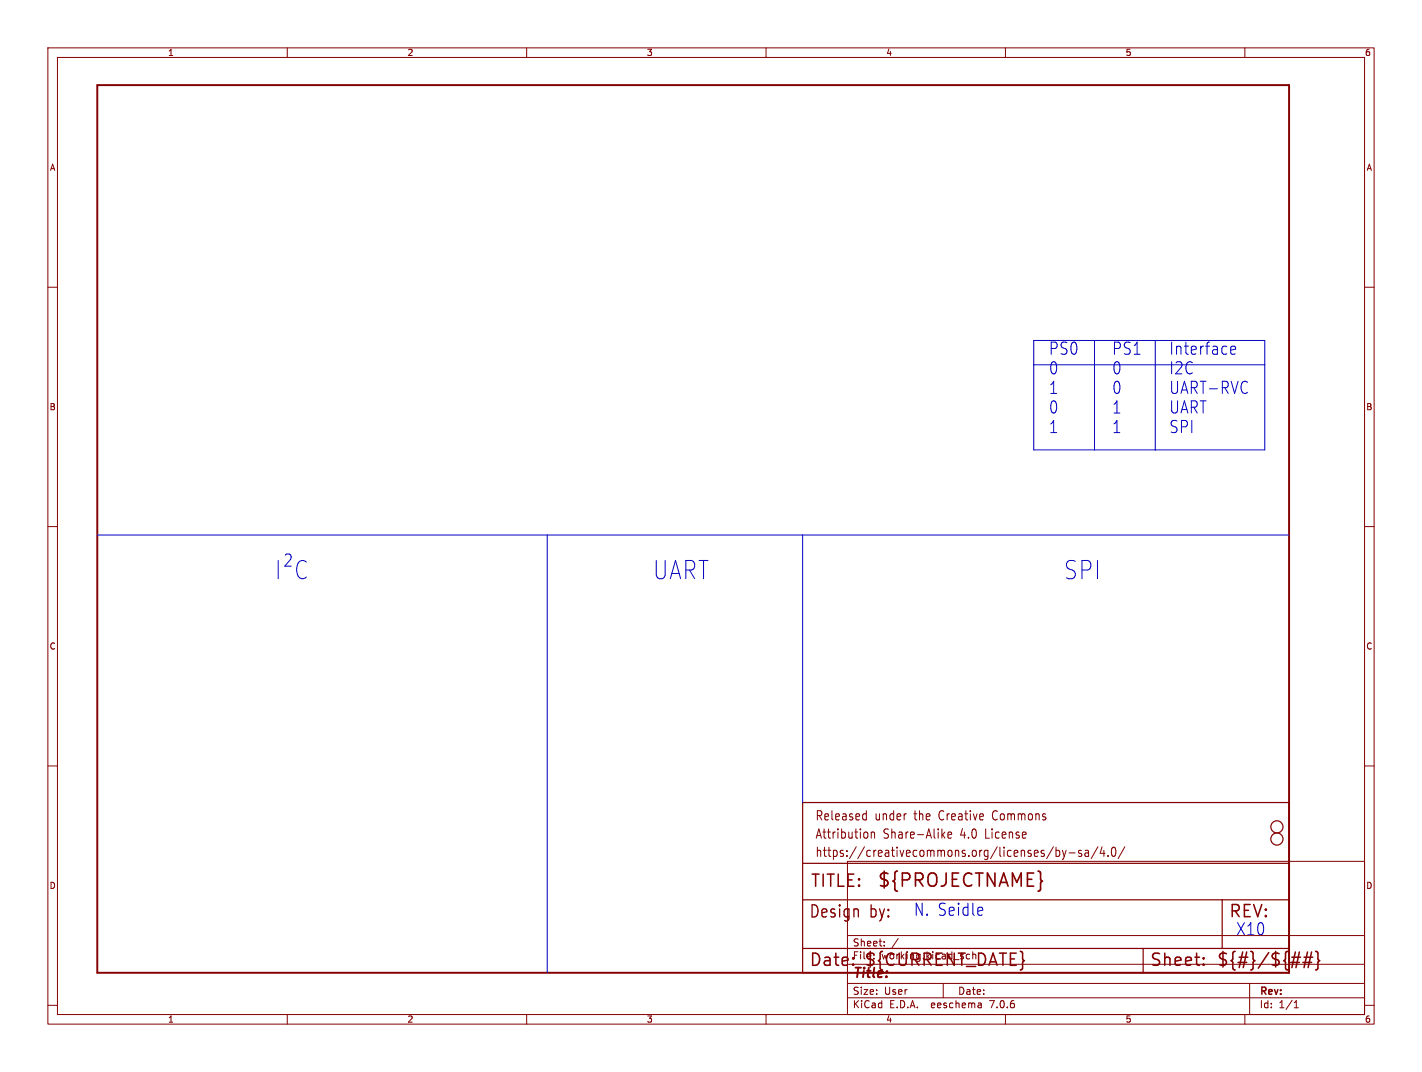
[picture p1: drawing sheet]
<svg xmlns="http://www.w3.org/2000/svg" width="297mm" height="224mm" viewBox="0 0 297 224" stroke-linecap="round" stroke-linejoin="round" font-family="sans-serif">
<g fill="none" stroke="#840000" stroke-width=".21">
<path d="M10 10h277v203.9h-277zM12 12h273v199.9h-273zM60 10v2M110 10v2M160 10v2M210 10v2M260 10v2M10 60h2M285 60h2M10 110h2M285 110h2M10 160h2"/>
<path d="M285 160h2M177 179.9h108v32h-108zM180.5 170l.4 .1M180.9 169.3v2M180.9 171.2l-.4 .1M181.2 174v.9M182 173.8v1.3M182 174l.2-.2 .4 .1 .1 1.2M196.9 174.4l.5 .7M197.4 173.8l-.7 .7M198 174.4l.8-.1-.1-.4-.5-.1-.2 .3 .1 .9h.6M220 176.9l-1.4 2.5"/>
<path d="M220.6 177v1.9M220.6 177.7l.4-.1 .3 .4-.1 .8h-.6M221.9 177.6l.4 1.3M222.3 178.9l-.2 .5-.2 .1M222.7 177.6l-.4 1.3M223.3 178.2h1.2M225.9 177.7l-.4-.1-.2 .3v.3l.6 .1v.5h-.6M226.7 177.7h.6l.1 1.2M227.4 178.1l-.6 .1a.4 .4 0 0 0-.2 .3 .4 .4 0 0 0 .2 .4l.6-.1M229.3 176.9l-1.4 2.5M230.2 176.9l-.4 1.4h1M230.6 177.6v1.3"/>
<path d="M231.4 178.7v.2M232.4 177.1l.3-.1a1.34 1.34 0 0 1 0 1.9h-.2a1.44 1.44 0 0 1-.1-1.8zM234.9 176.9l-1.4 2.5M177 195.4h108M184.7 197.5v.1M184.7 196.7v.1M187.6 196l-1.3 2M10 210h2M60 211.9v2M110 211.9v2M160 211.9v2M177 208.4h108"/>
<path d="M177 205.4h108M177 201.4h108M197 205.4v3M204.9 209.6l.1 .9M205 210.4l-.2 .1M205 209.9h-.2M210 211.9v2M260 211.9v2M261 205.4v6.5M270.3 210.5h.9M270.3 209.4l.4-.4v1.5M285 210h2"/>
</g>
<path d="M20.3 17.8h248.9v185.4h-248.9z" fill="none" stroke="#840000" stroke-width=".41"/>
<g fill="none" stroke="#840000" stroke-width=".25">
<path d="M167.6 167.6h101.6v35.6h-101.6zM167.6 198.1h101.6M167.6 180.3h101.6M167.6 188h101.6M238.8 198.1v5.1M255.3 188v10.1"/>
<circle cx="266.7" cy="172.7" r="1.27"/>
<circle cx="266.7" cy="175.3" r="1.27"/>
</g>
<g fill="none" stroke="#840000" stroke-width=".32">
<path d="M269.8 199.9h1.8M271.4 198.9l-.7 3.2M272.4 199.9h1.8M273.1 198.9l-.7 3.2M273.9 198.9l-.7 3.2M274.8 198.7l.3 .2 .2 .2v1.2l.3 .4-.3 .3v1.2l-.2 .3-.3 .1M178.2 201.4l.1 .1-.1 .1M251.4 201.4l.1 .1-.1 .1M251.4 201.4l-.1 .1 .1 .1M251.4 200.1v.2M251.4 201.4v.2M251.4 200.1l.1 .1-.1 .1"/>
<path d="M251.4 200.1l-.1 .1 .1 .1M269.6 201h1.8M272.1 201h1.8"/>
</g>
<path d="M215.9 71.1h48.3v22.9h-48.3zM215.9 76.2h48.3M228.6 71.1v22.9M241.3 71.1v22.9M257 73.2l1.1-.3-.1-.5-.6-.1-.4 .4 .1 1.2 .3 .1 .6-.1M20.3 111.8h248.9M114.3 111.8v91.4M167.6 111.8v55.8M205.1 189.6l.1 .5-1 .3" fill="none" stroke="#0000c2" stroke-width=".21"/>
<g font-size="5.3" fill="#0000c2">
<text x="57.4" y="121.3">I C</text>
<text x="136.4" y="121.3">UART</text>
<text x="222.2" y="121.3">SPI</text>
</g>
<text font-size="3.8" fill="#840000" x="183.1" y="185.7">${PROJECTNAME}</text>
<g font-size="3.5" fill="#0000c2">
<text x="218.9" y="74.3">PS0</text>
<text x="232.2" y="74.3">PS1</text>
<text x="244.1" y="74.3">Interface</text>
<text x="218.9" y="78.4">0</text>
<text x="218.9" y="82.5">1</text>
<text x="232.2" y="78.4">0</text>
<text x="232.2" y="82.5">0</text>
<text x="244.1" y="78.4">I2C</text>
<text x="244.1" y="82.5">UART-RVC</text>
<text x="218.9" y="86.6">0</text>
<text x="232.2" y="86.6">1</text>
<text x="244.1" y="86.6">UART</text>
<text x="218.9" y="90.7">1</text>
<text x="232.2" y="90.7">1</text>
<text x="244.1" y="90.7">SPI</text>
<text x="59.2" y="118.6">2</text>
<text x="190.8" y="191.5">N. Seidle</text>
<text x="258.1" y="195.6">X10</text>
</g>
<g font-size="3.5" fill="#840000">
<text x="169.2" y="185.7">TITLE:</text>
<text x="168.9" y="192.1">Design</text>
<text x="181.6" y="192.1">by:</text>
<text x="256.5" y="192.1">REV:</text>
<text x="168.9" y="202.2">Date:</text>
<text x="180.3" y="202.2">${CURRENT_DATE}</text>
<text x="240" y="202.2">Sheet:</text>
<text x="254" y="202.2">${#}/${##}</text>
</g>
<text font-size="2.8" fill="#840000" x="178" y="204.8">Title:</text>
<g font-size="2.7" fill="#840000">
<text x="170.2" y="171.7">Released</text>
<text x="182.7" y="171.7">under</text>
<text x="191.1" y="171.7">the</text>
<text x="196.5" y="171.7">Creative</text>
<text x="208" y="171.7">Commons</text>
<text x="170.2" y="175.5">Attribution</text>
<text x="170.2" y="179.3">https://creativecommons.org/licenses/by-sa/4.0/</text>
<text x="184.5" y="175.5">Share-Alike</text>
<text x="200.8" y="175.5">4.0</text>
<text x="206.2" y="175.5">License</text>
</g>
<g font-size="2.1" fill="#840000">
<text x="178" y="197.9">Sheet:</text>
<text x="178" y="200.6">File:</text>
<text x="184.1" y="200.6">working.kicad_sch</text>
<text x="178" y="208">Size:</text>
<text x="184.7" y="208">User</text>
<text x="200" y="208">Date:</text>
<text x="263" y="208.2">Rev:</text>
<text x="178" y="210.8">KiCad</text>
<text x="185.7" y="210.8">E.D.A.</text>
<text x="194.6" y="210.8">eeschema</text>
<text x="207" y="210.8">7.0.6</text>
<text x="263" y="210.8">Id:</text>
<text x="267.1" y="210.8">1/1</text>
</g>
<g font-size="1.8" fill="#840000">
<text x="35" y="11.9">1</text>
<text x="85" y="11.9">2</text>
<text x="135" y="11.9">3</text>
<text x="185" y="11.9">4</text>
<text x="235" y="11.9">5</text>
<text x="285" y="11.9">6</text>
<text x="10.3" y="35.9">A</text>
<text x="285.3" y="35.9">A</text>
<text x="10.3" y="85.9">B</text>
<text x="285.3" y="85.9">B</text>
<text x="10.3" y="135.9">C</text>
<text x="285.3" y="135.9">C</text>
<text x="10.3" y="185.9">D</text>
<text x="285.3" y="185.9">D</text>
<text x="35" y="213.8">1</text>
<text x="85" y="213.8">2</text>
<text x="135" y="213.8">3</text>
<text x="185" y="213.8">4</text>
<text x="235" y="213.8">5</text>
<text x="285" y="213.8">6</text>
</g>
</svg>
